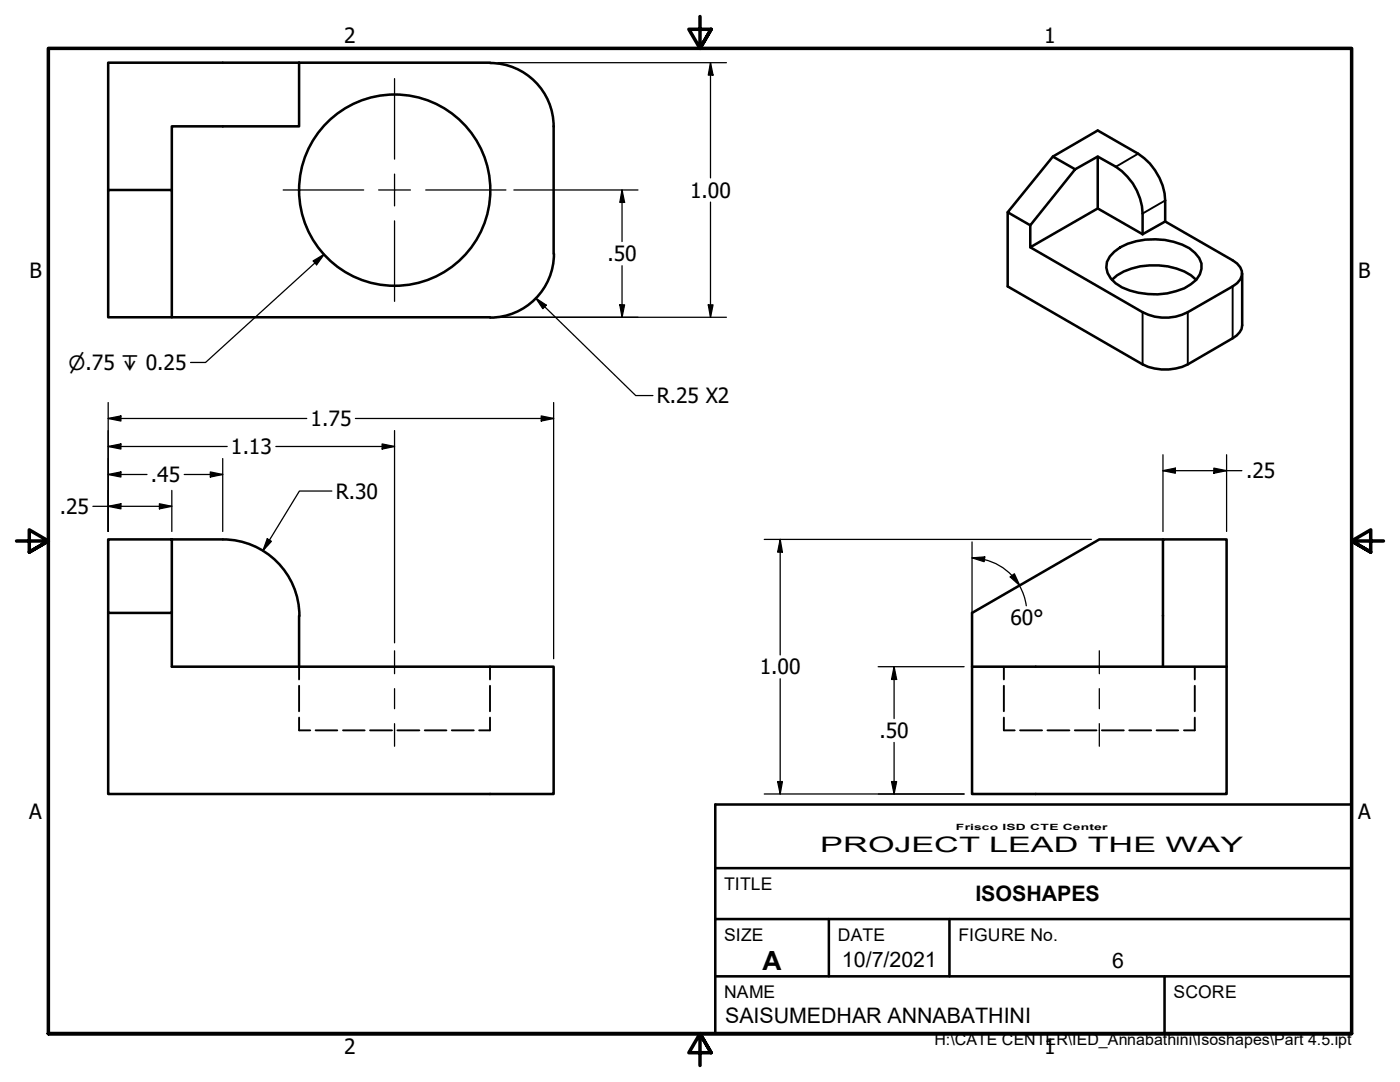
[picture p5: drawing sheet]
<svg xmlns="http://www.w3.org/2000/svg" width="279mm" height="216mm" viewBox="0 0 279 216" stroke-linecap="round" stroke-linejoin="round" font-family="sans-serif">
<!-- layer: Hidden (ANSI) -->
<g fill="none" stroke="#000" stroke-width=".38">
<path d="M59.7 133v2.6M59.7 136.8v5.1M97.8 133v2.6M97.8 136.8v5.1M200.3 133v2.6M200.3 136.8v5.1M238.4 133v2.6M238.4 136.8v5.1M59.7 143.2v2.5h2.2M63 145.7h4.3M68.5 145.7h4.3M73.9 145.7h4.3"/>
<path d="M79.3 145.7h4.4M84.8 145.7h4.3M90.2 145.7h4.4M97.8 143.2v2.5h-2.2M200.3 143.2v2.5h2.2M203.6 145.7h4.4M209 145.7h4.4M214.5 145.7h4.3M219.9 145.7h4.4M225.4 145.7h4.3M230.8 145.7h4.3M238.4 143.2v2.5h-2.1"/>
</g>
<!-- layer: Visible (ANSI) -->
<g fill="none" stroke="#000" stroke-width=".51">
<path d="M59.7 12.5v12.7h-25.4v12.7M97.8 12.5h-76.2v25.4M97.8 12.6a12.7 12.7 0 0 1 12.7 12.6M21.6 37.9h12.7v25.4h-12.7zM110.5 25.2v25.4M210.1 31.2l4.5 2.6-9 11.2-4.5-2.6zM210.1 31.2l9-5.2 8 4.7a11.9 11.9 0 0 1 5.4 9.3v4.2l-4.5 2.5M214.6 33.8l4.5-2.6a15 15 0 0 1 7 5.4 11.6 11.6 0 0 1 1.9 6v4.1M219.1 31.2v10.4l8.9 5.1M110.6 50.6a12.7 12.7 0 0 1-12.8 12.8M201.1 42.4v14.8l26.9 15.5a10.3 10.3 0 0 0 9 0l9-5.2a3.3 3.3 0 0 0 1.9-2.6v-10.4M219.1 41.6l-13.5 7.7v-4.3"/>
<path d="M221.9 55.8a12.4 12.4 0 0 1 9.4-2.8 11.8 11.8 0 0 1 7.4 2.8M222.4 50.2a13.5 13.5 0 0 1 11.9-1.9 7.1 7.1 0 0 1 5.5 4.3 4.2 4.2 0 0 1-2.1 4.1 14.2 14.2 0 0 1-12.2 1.3 6.7 6.7 0 0 1-4.5-3.5 3.5 3.5 0 0 1 1.4-4.3zM232.5 44.2l13.5 7.7a2.78 2.78 0 0 1 1.5 3.9l-.6 .7-.9 .7-9 5.1a9.8 9.8 0 0 1-9 0l-22.4-13M34.3 63.3h63.5M21.6 107.6h12.7v14.7h-12.7zM34.3 107.6h10.1M44.5 107.6a15.3 15.3 0 0 1 15.3 15.3M232.1 107.6h-12.7l-25.4 14.7v10.7M21.6 122.3v36.1h88.9v-25.4h-76.2v-10.7M59.7 122.9v10.1M194 133h50.8v25.4h-50.8zM232.1 133v-25.4h12.7v25.4"/>
<circle cx="78.8" cy="37.9" r="19.1"/>
</g>
<!-- layer: Visible Narrow (ANSI) -->
<path d="M227.1 30.7l-4.4 2.6M232.5 40l-4.5 2.6M246 57.2v10.3M228 62.3v10.4M237 62.3v10.4" fill="none" stroke="#000" stroke-width=".38"/>
<!-- layer: Border (ANSI) -->
<path d="M139.7 3.3v6.4l-2.2-3.9h4.4l-2.2 3.9 2.2-3.9M3.3 107.9h6.4l-3.9-2.2v4.5l3.9-2.3-3.9 2.3M276.1 107.9h-6.4l3.9-2.2v4.5l-3.9-2.3 3.9 2.3M9.7 206.2v-196.5h260v196.5h-260h260M141.9 210.1l-2.2-3.9 2.2 3.9h-4.4l2.2-3.9v6.4" fill="none" stroke="#000" stroke-width=".7"/>
<!-- layer: Sketch Geometry(ANSI) -->
<path d="M142.7 160.5h127v45.7h-127zM142.7 173.2h127M142.7 194.8h127M142.7 183.4h127M165.4 183.4v11.4M189.5 183.4v11.4M232.4 194.8v11.4" fill="none" stroke="#000" stroke-width=".51"/>
<!-- layer: Dimension (ANSI) -->
<g fill="none" stroke="#000" stroke-width=".25">
<path d="M99.4 12.5h45.6M141.8 12.5l.5 2.5h-.9zM141.8 12.5v23M102.6 37.9h24.7M124.1 37.9l.6 2.5h-1zM124.1 37.9v10.3M62.5 52.1l2.2-1.4-1.5 2.1zM64.7 50.7l-23.7 21.6h-3M106.9 59.5l2.1 1.4-.7 .7zM106.9 59.5l20 19.4h3.4M124.1 53v10.3M141.8 40.3v23"/>
<path d="M99.4 63.3h45.6M123.7 60.8h1l-.6 2.5zM141.4 60.8h.9l-.5 2.5zM21.6 83.5l2.5-.5v1zM21.6 89.1l2.5-.5v1zM21.6 94.7l2.5-.5v1zM21.6 83.5h39.6M21.6 80.3v25.7M21.6 89.1h23.7M21.6 94.7h7.7M34.3 97.9v8.1M36.8 94.7h7.6"/>
<path d="M42 94.2l2.4 .5-2.4 .5zM44.4 91.5v14.5M55.1 89.1h23.6M66.2 98h-6.4l-7.3 11.9M70.9 83.5h39.6M76.3 88.6l2.4 .5-2.4 .5zM78.7 85.9v42.4M108 83l2.5 .5-2.5 .5zM110.5 80.3v51.1M232.1 93.9l2.5-.5v1zM232.1 93.9h15.7M232.1 90.7v15.3"/>
<path d="M242.3 93.4l2.5 .5-2.5 .5zM244.8 90.7v15.3M18.5 101h15.8M21.6 101l2.5-.5v1zM31.8 100.5l2.5 .5-2.5 .5zM53.3 107.5l.9 .5-1.7 1.9zM152.5 107.6h65.3M155.7 107.6l.4 2.6h-.9zM155.7 107.6v23.1M194 111.3l2.5-.2-.1 1zM194 111.3l2.5 .3M194 108.1v23.3"/>
<path d="M196.4 111.7a11 11 0 0 1 5.6 3.2M201.6 115.1l.8-.6 1.1 2.3zM202 114.8l1.5 2M203.4 116.9l1 2.2 .4 1.8M155.7 135.4v23M175.3 133h17.1M178.4 133l.5 2.6h-1zM178.4 133v10.4M152.5 158.4h39.9M155.2 156h.9l-.4 2.4zM177.9 156h1l-.5 2.4zM178.4 148.1v10.3"/>
</g>
<g fill="#000">
<path d="M141.8 12.5l.5 2.5h-.9z" fill-rule="evenodd"/>
<path d="M62.5 52.1l2.2-1.4-1.5 2.1z" fill-rule="evenodd"/>
<path d="M124.1 37.9l.6 2.5h-1z" fill-rule="evenodd"/>
<path d="M106.9 59.5l2.1 1.4-.7 .7z" fill-rule="evenodd"/>
<path d="M123.7 60.8h1l-.6 2.5z" fill-rule="evenodd"/>
<path d="M141.4 60.8h.9l-.5 2.5z" fill-rule="evenodd"/>
<path d="M21.6 83.5l2.5-.5v1z" fill-rule="evenodd"/>
<path d="M21.6 89.1l2.5-.5v1z" fill-rule="evenodd"/>
<path d="M21.6 94.7l2.5-.5v1z" fill-rule="evenodd"/>
<path d="M42 94.2l2.4 .5-2.4 .5z" fill-rule="evenodd"/>
<path d="M76.3 88.6l2.4 .5-2.4 .5z" fill-rule="evenodd"/>
<path d="M108 83l2.5 .5-2.5 .5z" fill-rule="evenodd"/>
<path d="M232.1 93.9l2.5-.5v1z" fill-rule="evenodd"/>
<path d="M242.3 93.4l2.5 .5-2.5 .5z" fill-rule="evenodd"/>
<path d="M21.6 101l2.5-.5v1z" fill-rule="evenodd"/>
<path d="M31.8 100.5l2.5 .5-2.5 .5z" fill-rule="evenodd"/>
<path d="M53.3 107.5l.9 .5-1.7 1.9z" fill-rule="evenodd"/>
<path d="M155.7 107.6l.4 2.6h-.9z" fill-rule="evenodd"/>
<path d="M194 111.3l2.5-.2-.1 1z" fill-rule="evenodd"/>
<path d="M201.6 115.1l.8-.6 1.1 2.3z" fill-rule="evenodd"/>
<path d="M178.4 133l.5 2.6h-1z" fill-rule="evenodd"/>
<path d="M155.2 156h.9l-.4 2.4z" fill-rule="evenodd"/>
<path d="M177.9 156h1l-.5 2.4z" fill-rule="evenodd"/>
</g>
<!-- layer: Center Mark (ANSI) -->
<path d="M78.7 15.7v16.1M56.5 37.9h16.1M75.6 37.9h6.3M78.7 34.7v6.4M85 37.9h16M78.7 44.1v16" fill="none" stroke="#000" stroke-width=".25"/>
<!-- layer: Centerline (ANSI) -->
<path d="M78.7 129.9v4.5M78.7 137.4v4M219.4 129.9v4.5M219.4 137.4v4M78.7 144.4v4.5M219.4 144.4v4.5" fill="none" stroke="#000" stroke-width=".25"/>
<text font-size="5.3" x="152.1" y="193.5">A</text>
<g font-size="4.3">
<text x="163.7" y="170.1">PROJECT LEAD THE WAY</text>
<text x="194.7" y="179.8">ISOSHAPES</text>
<text x="168" y="192.9">10/7/2021</text>
<text x="221.9" y="193.2">6</text>
<text x="144.7" y="204.1">SAISUMEDHAR ANNABATHINI</text>
</g>
<g font-size="4.2">
<text x="68.7" y="8.6">2</text>
<text x="208.4" y="8.6">1</text>
<text x="137.7" y="39.4">1.00</text>
<text x="121.2" y="52.1">.50</text>
<text x="5.9" y="55.5">B</text>
<text x="271.1" y="55.5">B</text>
<text x="131.1" y="80.5">R.25 X2</text>
<text x="62" y="85">1.75</text>
<text x="46.1" y="90.6">1.13</text>
<text x="248.7" y="95.4">.25</text>
<text x="30.1" y="96.2">.45</text>
<text x="67" y="99.5">R.30</text>
<text x="11.9" y="102.6">.25</text>
<text x="201.7" y="124.8">60°</text>
<text x="151.6" y="134.6">1.00</text>
<text x="175.5" y="147.3">.50</text>
<text x="5.8" y="163.4">A</text>
<text x="271" y="163.4">A</text>
<text x="68.7" y="210.3">2</text>
<text x="208.4" y="210.3">1</text>
</g>
<text font-size="3.9" x="13.7" y="73.8">⌀.75 ↧ 0.25</text>
<g font-size="3.5">
<text x="144.5" y="177.5">TITLE</text>
<text x="144.5" y="187.8">SIZE</text>
<text x="167.2" y="187.7">DATE</text>
<text x="191.3" y="187.8">FIGURE No.</text>
<text x="144.5" y="199.1">NAME</text>
<text x="234.2" y="199.2">SCORE</text>
</g>
<text font-size="3.2" x="186.5" y="208.6">H:\CATE CENTER\IED_Annabathini\Isoshapes\Part 4.5.ipt</text>
<text font-size="1.7" x="190.8" y="165.5">Frisco ISD CTE Center</text>
</svg>
